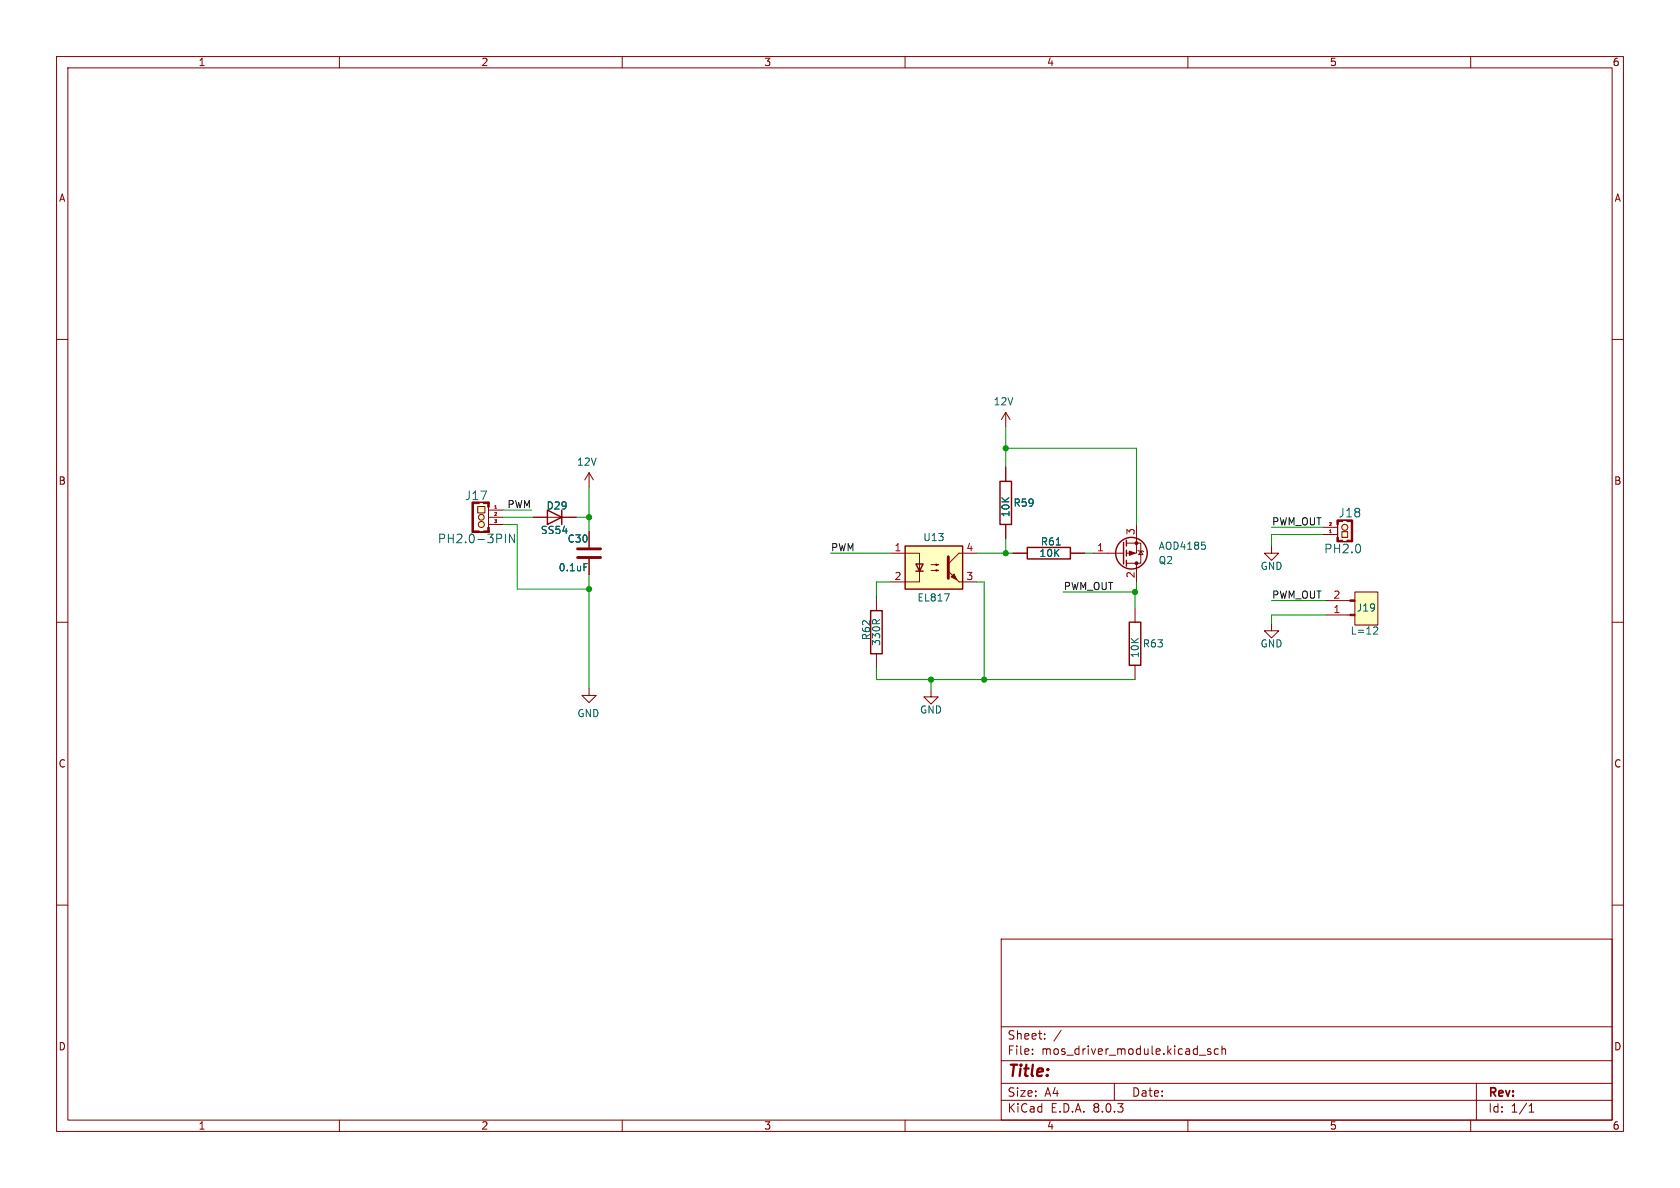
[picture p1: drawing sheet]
<svg xmlns="http://www.w3.org/2000/svg" width="297mm" height="210mm" viewBox="0 0 297 210" stroke-linecap="round" stroke-linejoin="round" font-family="sans-serif">
<g fill="none" stroke="#840000" stroke-width=".18">
<path d="M10 10h277v190h-277zM12 12h273v186h-273zM60 10v2M110 10v2M160 10v2M210 10v2M260 10v2M10 60h2M285 60h2M177.8 72.9l.8 1.3M177.8 72.9v2.5M177.8 72.9l-.8 1.3"/>
<path d="M94.2 91.4h7.7M104.1 94v2.8M104.1 98.8v2.8M10 110h2M285 110h2M10 160h2M285 160h2M177 166h108v32h-108zM60 198v2M110 198v2M160 198v2M177 194.5h108"/>
<path d="M177 191.5h108M177 187.5h108M177 181.5h108M182.5 186.3v.1M182.5 185.5v.1M184.7 183.6v.1M184.7 182.8v.1M187.6 182.1l-1.3 2M197 191.5v3M210 198v2M212 186.5h1.2M214 185.5l-.3-.1-.2 .2v.2l.5 .2v.3h-.5"/>
<path d="M215.4 185.5l-.4-.1-.3 .3v.4l.1 .2h.6M216 185.5l.2-.1 .4 .1 .1 .9M216 184.9v1.5M260 198v2M261 191.5v6.5M270.3 196.6h.9M270.3 195.5l.4-.4v1.5"/>
</g>
<path d="M96.8 90.2l2.5 1.2-2.5 1.3zM99.3 90.2v2.5" fill="none" stroke="#840000" stroke-width=".25"/>
<path d="M102.1 98.6h4.1M102.1 97h4.1" fill="none" stroke="#840000" stroke-width=".51"/>
<path d="M103.2 99.6h.6" fill="none" stroke="#006464" stroke-width=".18"/>
<path d="M84.5 89.5h1.2v1.2h-1.2z" fill="#ffffc2"/>
<g fill="#ffffc2" stroke="#ffffc2" stroke-width=".18">
<circle cx="85.1" cy="92.7" r=".53"/>
<circle cx="85.1" cy="91.4" r=".51"/>
</g>
<g fill="none" stroke="#840000" stroke-width=".18">
<path d="M83.6 88.8h2.8v5.3h-2.8zM84.5 89.5h1.2v1.2h-1.2zM86.4 89.7v3.5M86.4 90.2h2.5M86.4 91.4h2.5M86.4 92.7h2.5M104.1 83.6l.8 1.2M104.1 83.6v2.5M104.1 83.6l-.7 1.2M177.8 82.6v2.5M177.8 92.7v2.6M179.1 97.8h2.5"/>
<path d="M189.2 97.8h2.6M193.3 97.8h5.3M199.1 96h2.6v3.6h-2.6M200.9 92.7v5.1h-1.8M200.9 99.6v3.3M201.2 97.3l.1 .1h.8l.1 .1M201.7 97.4l.4 .6h-.8zM154.9 105.4v2.6M154.9 115.6v2.5M200.7 107.4v2.6M200.7 117.6v2.5M104.1 121.7v1.2h-1.2l1.2 1.3 1.3-1.3h-1.3"/>
<path d="M164.6 121.9v1.3h1.3l-1.3 1.3-1.3-1.3h1.3"/>
<circle cx="85.1" cy="92.7" r=".53"/>
<circle cx="85.1" cy="91.4" r=".51"/>
</g>
<g fill="#840000" stroke="#840000" stroke-width=".18">
<path d="M83.4 88.8h.3v5.3h-.3z"/>
<path d="M83.6 93.9h1.1v.2h-1.1z"/>
<path d="M85.5 93.9h1v.2h-1z"/>
<path d="M85.5 88.8h1v.2h-1z"/>
<path d="M86.2 93.2h.3v.9h-.3z"/>
<path d="M86.2 88.8h.3v.9h-.3z"/>
<path d="M199.6 97.4l1.1 .4-1.1 .4z"/>
<circle cx="200.9" cy="96" r=".25"/>
<circle cx="200.9" cy="99.6" r=".25"/>
</g>
<path d="M87.5 89.8h.3" fill="none" stroke="#a90000" stroke-width=".18"/>
<path d="M89.3 94.4v1.5M90.9 94.4v1.5l-.8-1.5v1.5M186.7 96.3h.8M212.5 95.8h.6M213 96.4l.1 .2-.1 .4" fill="none" stroke="#006464" stroke-width=".18"/>
<g fill="none" stroke="#840000" stroke-width=".25">
<path d="M176.8 85.1h2v7.6h-2zM181.6 96.8h7.6v2h-7.6zM198.6 95.9v3.8M199.1 95.5v1M199.1 97.3v1M199.1 99.1v1M153.9 108h2.1v7.6h-2.1zM199.6 110h2.1v7.6h-2.1z"/>
<circle cx="200" cy="97.8" r="2.79"/>
</g>
<path d="M239.5 104.6h4.1v5.9h-4.1z" fill="#ffffc2"/>
<path d="M234.4 106.2h4.3M234.4 108.7h4.3M239.5 104.6h4.1v5.9h-4.1z" fill="none" stroke="#840000" stroke-width=".18"/>
<g fill="#840000" stroke="#840000" stroke-width=".18">
<path d="M238.7 106h.8v.3h-.8z"/>
<path d="M238.7 108.6h.8v.2h-.8z"/>
</g>
<path d="M243 110.8l.4 .1 .2 .3-.8 .9h.8" fill="none" stroke="#006464" stroke-width=".18"/>
<path d="M237.2 94h1.1v1h-1.1z" fill="#ffffc2"/>
<circle cx="237.7" cy="93.2" r=".53" fill="#ffffc2" stroke="#ffffc2" stroke-width=".18"/>
<g fill="none" stroke="#840000" stroke-width=".18">
<path d="M224.8 96.5v1.3h1.3l-1.3 1.3-1.3-1.3h1.3M233.9 94.5h2.6M233.9 93.2h2.6M236.5 91.9h2.5v3.9h-2.5zM236.5 92.7v2.3M237.2 94h1.1v1h-1.1z"/>
<circle cx="237.7" cy="93.2" r=".53"/>
</g>
<g fill="#840000" stroke="#840000" stroke-width=".18">
<path d="M238.9 91.9h.2v3.9h-.2z"/>
<path d="M238.1 95.5h.9v.3h-.9z"/>
<path d="M237.3 95.7l.9 .1z"/>
<path d="M236.5 95.5h.9v.3h-.9z"/>
<path d="M236.3 91.9h.3v.8h-.3z"/>
<path d="M236.3 95h.3v.8h-.3z"/>
</g>
<path d="M235.1 94.2h.2" fill="none" stroke="#a90000" stroke-width=".18"/>
<path d="M160 96.5h10.2v7.6h-10.2z" fill="#ffffc2"/>
<path d="M160 96.5h10.2v7.6h-10.2zM161.9 99.7h1.3l-.6 1.3zM161.9 101h1.3" fill="none" stroke="#840000" stroke-width=".25"/>
<g fill="none" stroke="#840000" stroke-width=".18">
<path d="M94.2 91.4h2.6M99.3 91.4h2.6M104.1 94v2.8M104.1 98.8v2.8M157.5 97.8h5.1v5.1h-5.1M164.6 99.8h1.3l-.4 .1v-.2l.4 .1M172.7 97.8h-3.2l-1.9 1.9M177.8 82.6v2.5M177.8 92.7v2.6M179.1 97.8h2.5M189.2 97.8h2.6M164.6 100.8h1.3l-.4 .2v-.3l.4 .1"/>
<path d="M169.5 102.9h3.2M224.8 110.2v1.3h1.3l-1.3 1.3-1.3-1.3h1.3"/>
</g>
<g fill="#840000" stroke="#840000" stroke-width=".18">
<path d="M167.6 101l1.9 1.9z"/>
<path d="M168.1 102l.6-.5 .5 1z"/>
</g>
<path d="M167.6 98.4v3.8" fill="none" stroke="#840000" stroke-width=".51"/>
<path d="M103.2 99.6h.6M186.7 96.3h.8M167 105h.8l-.5 1.2" fill="none" stroke="#006464" stroke-width=".18"/>
<g fill="none" stroke="#009600" stroke-width=".18">
<path d="M177.8 75.4v7.2M177.8 79.2h23.1v13.5M88.9 92.7h2.5v11.4h12.7M88.9 91.4h5.3M88.9 90.2h5.1M101.9 91.4h2.2M104.1 86.1v7.9M146.8 97.8h10.7M172.7 97.8h6.4M177.8 95.3v2.5M191.8 97.8h1.5M224.8 93.2h9.1"/>
<path d="M233.9 94.5h-9.1v2M104.1 101.6v20.1M154.9 118.1v2h45.8M157.5 102.9h-2.6v2.5M172.7 102.9h1.3v17.2M200.7 104.6v2.8M200.9 102.9v1.7h-12.9M224.8 106.2h9.6M234.4 108.7h-9.6v1.5M164.6 120.1v1.8"/>
</g>
<g fill="#009600" stroke="#009600" stroke-width=".18">
<circle cx="164.6" cy="120.1" r=".46"/>
<circle cx="104.1" cy="91.4" r=".46"/>
<circle cx="104.1" cy="104.1" r=".46"/>
<circle cx="177.8" cy="79.2" r=".46"/>
<circle cx="177.8" cy="97.8" r=".46"/>
<circle cx="200.7" cy="104.6" r=".46"/>
<circle cx="174" cy="120.1" r=".46"/>
</g>
<text font-size="2.8" fill="#840000" x="178" y="190.9">Title:</text>
<g font-size="2.1" fill="#006464">
<text x="82.1" y="88.6">J17</text>
<text x="236.5" y="91.7">J18</text>
<text x="77.3" y="96.2">PH2.0-3PIN</text>
<text x="234" y="98">PH2.0</text>
</g>
<g font-size="2.1" fill="#840000">
<text x="178" y="184">Sheet:</text>
<text x="178" y="186.7">File:</text>
<text x="184.1" y="186.7">mos_driver_module.kicad_sch</text>
<text x="178" y="196.9">KiCad</text>
<text x="178" y="194.1">Size:</text>
<text x="184.7" y="194.1">A4</text>
<text x="185.7" y="196.9">E.D.A.</text>
<text x="193.3" y="196.9">8.0.3</text>
<text x="200" y="194.1">Date:</text>
<text x="263" y="194.3">Rev:</text>
<text x="263" y="196.9">Id:</text>
<text x="267.1" y="196.9">1/1</text>
</g>
<g font-size="1.8" fill="#840000">
<text x="35" y="11.9">1</text>
<text x="85" y="11.9">2</text>
<text x="135" y="11.9">3</text>
<text x="185" y="11.9">4</text>
<text x="235" y="11.9">5</text>
<text x="285" y="11.9">6</text>
<text x="10.3" y="35.9">A</text>
<text x="285.3" y="35.9">A</text>
<text x="10.3" y="85.9">B</text>
<text x="285.3" y="85.9">B</text>
<text x="10.3" y="135.9">C</text>
<text x="285.3" y="135.9">C</text>
<text x="10.3" y="185.9">D</text>
<text x="285.3" y="185.9">D</text>
<text x="35" y="199.9">1</text>
<text x="85" y="199.9">2</text>
<text x="135" y="199.9">3</text>
<text x="185" y="199.9">4</text>
<text x="235" y="199.9">5</text>
<text x="285" y="199.9">6</text>
</g>
<g font-size="1.8" fill="#006464">
<text x="175.6" y="71.9">12V</text>
<text x="101.9" y="82.5">12V</text>
<text x="179.1" y="89.8">R59</text>
<text x="95.5" y="94.6">SS54</text>
<text x="96.5" y="90.3">D29</text>
<text x="163.1" y="95.9">U13</text>
<text x="178.7" y="91.5" transform="rotate(-90 178.7 91.5)">10K</text>
<text x="98.7" y="101.2">0.1uF</text>
<text x="100.2" y="96.1">C30</text>
<text x="183.7" y="98.7">10K</text>
<text x="183.9" y="96.6">R61</text>
<text x="204.7" y="97.4">AOD4185</text>
<text x="204.7" y="99.9">Q2</text>
<text x="222.8" y="100.9">GND</text>
<text x="162.1" y="106.5">EL817</text>
<text x="154" y="113.3" transform="rotate(-90 154 113.3)">R62</text>
<text x="238.7" y="112.4">L=12</text>
<text x="239.8" y="108.3">J19</text>
<text x="155.8" y="114.3" transform="rotate(-90 155.8 114.3)">330R</text>
<text x="201.5" y="116.4" transform="rotate(-90 201.5 116.4)">10K</text>
<text x="201.9" y="114.7">R63</text>
<text x="222.8" y="114.7">GND</text>
<text x="102" y="127">GND</text>
<text x="162.6" y="126.3">GND</text>
</g>
<g font-size="1.8" fill="#0f0f0f">
<text x="89.6" y="89.9">PWM</text>
<text x="224.8" y="93">PWM_OUT</text>
<text x="146.8" y="97.5">PWM</text>
<text x="188" y="104.4">PWM_OUT</text>
<text x="224.8" y="105.9">PWM_OUT</text>
</g>
<g font-size="1.8" fill="#a90000">
<text x="200.7" y="94.7" transform="rotate(-90 200.7 94.7)">3</text>
<text x="158" y="97.5">1</text>
<text x="170.7" y="97.5">4</text>
<text x="193.9" y="97.5">1</text>
<text x="158" y="102.6">2</text>
<text x="170.7" y="102.6">3</text>
<text x="200.7" y="102.3" transform="rotate(-90 200.7 102.3)">2</text>
<text x="235.6" y="105.9">2</text>
<text x="235.6" y="108.5">1</text>
</g>
<g font-size=".7" fill="#a90000">
<text x="87.2" y="89.9">1</text>
<text x="87.2" y="91.2">2</text>
<text x="87.2" y="92.5">3</text>
<text x="234.8" y="94.2">1</text>
<text x="234.8" y="93">2</text>
</g>
</svg>
